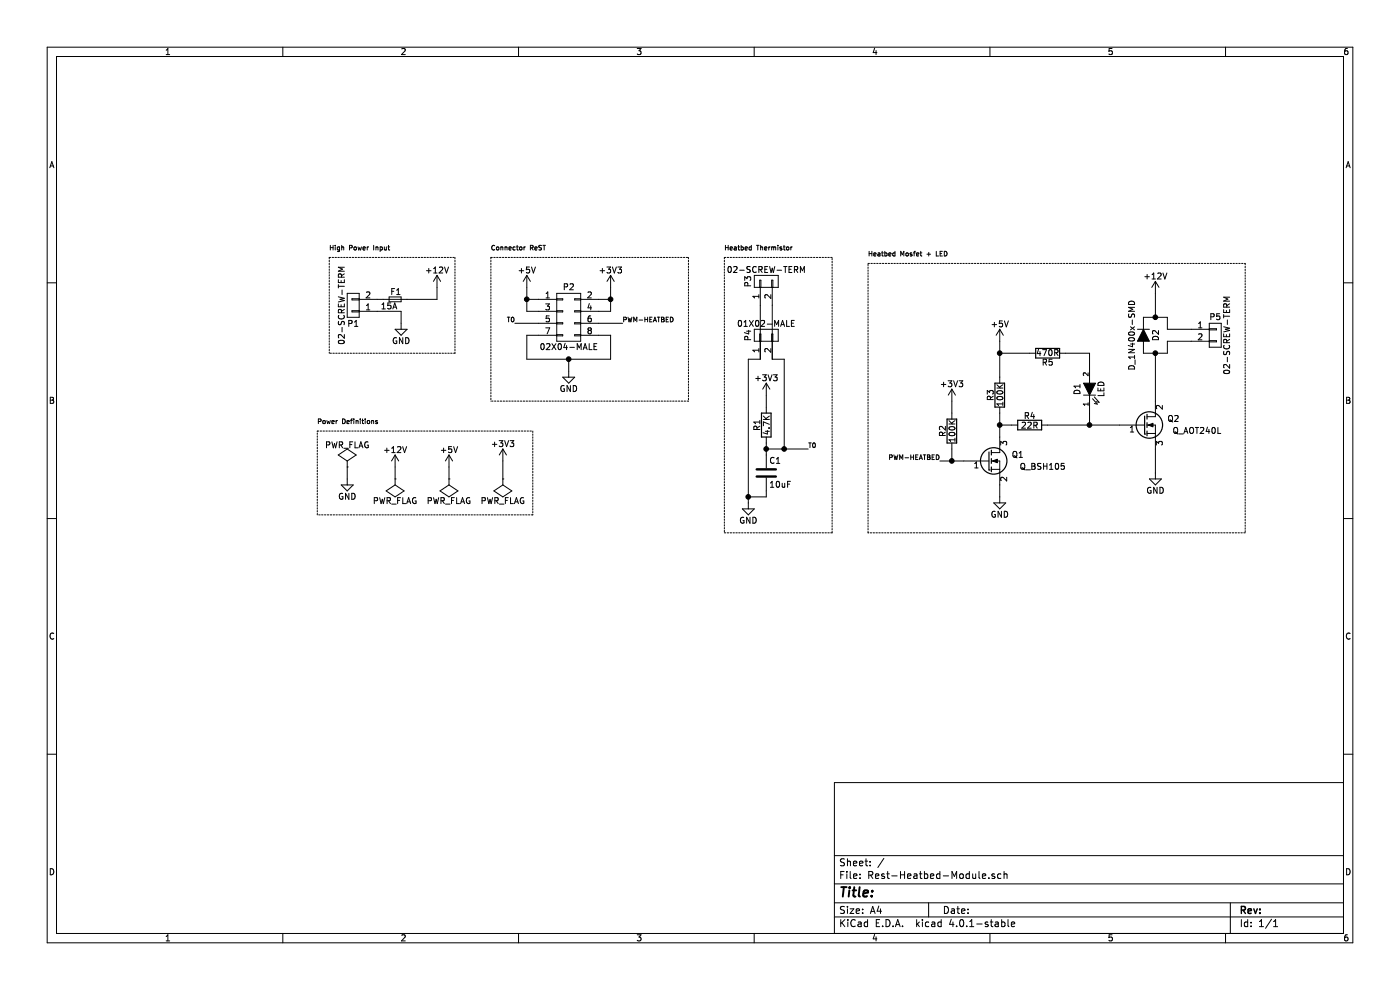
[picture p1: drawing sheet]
EESchema Schematic File Version 2
LIBS:power
LIBS:device
LIBS:transistors
LIBS:conn
LIBS:linear
LIBS:regul
LIBS:74xx
LIBS:cmos4000
LIBS:adc-dac
LIBS:memory
LIBS:xilinx
LIBS:microcontrollers
LIBS:dsp
LIBS:microchip
LIBS:analog_switches
LIBS:motorola
LIBS:texas
LIBS:intel
LIBS:audio
LIBS:interface
LIBS:digital-audio
LIBS:philips
LIBS:display
LIBS:cypress
LIBS:siliconi
LIBS:opto
LIBS:atmel
LIBS:contrib
LIBS:valves
LIBS:74xgxx
LIBS:ac-dc
LIBS:actel
LIBS:Altera
LIBS:analog_devices
LIBS:brooktre
LIBS:cmos_ieee
LIBS:dc-dc
LIBS:diode
LIBS:dp_devices
LIBS:elec-unifil
LIBS:ESD_Protection
LIBS:ftdi
LIBS:gennum
LIBS:graphic
LIBS:hc11
LIBS:ir
LIBS:Lattice
LIBS:logo
LIBS:maxim
LIBS:microchip_dspic33dsc
LIBS:microchip_pic10mcu
LIBS:microchip_pic12mcu
LIBS:microchip_pic16mcu
LIBS:microchip_pic18mcu
LIBS:microchip_pic32mcu
LIBS:motor_drivers
LIBS:msp430
LIBS:nordicsemi
LIBS:nxp_armmcu
LIBS:ok-74logic
LIBS:ok-con-generic
LIBS:ok-diodes
LIBS:ok-generic
LIBS:ok-ic-analog
LIBS:ok-ic-atmel
LIBS:ok-ic-com
LIBS:ok-ic-memory
LIBS:ok-ic-power
LIBS:ok-ic-special
LIBS:ok-ic-stm32
LIBS:ok-jacks
LIBS:ok-opto
LIBS:ok-power
LIBS:ok-relay
LIBS:ok-switches
LIBS:ok-transformers
LIBS:ok-transistors
LIBS:onsemi
LIBS:Oscillators
LIBS:pololu_a4988
LIBS:Power_Management
LIBS:powerint
LIBS:pspice
LIBS:references
LIBS:relays
LIBS:rfcom
LIBS:sensors
LIBS:silabs
LIBS:stm8
LIBS:stm32
LIBS:supertex
LIBS:switches
LIBS:transf
LIBS:ttl_ieee
LIBS:video
LIBS:Xicor
LIBS:Zilog
LIBS:Rest-Heatbed-Module-cache
EELAYER 25 0
EELAYER END
$Descr A4 11693 8268
encoding utf-8
Sheet 1 1
Title ""
Date ""
Rev ""
Comp ""
Comment1 ""
Comment2 ""
Comment3 ""
Comment4 ""
$EndDescr
$Comp
L Q_NMOS_GDS Q2
U 1 1
P 9550 3550
F 0 "Q2" H 9850 3600 50  0000 R CNN
F 1 "Q_AOT240L" H 10200 3500 50  0000 R CNN
F 2 "TO_SOT_Packages_THT:TO-220_Neutral123_Vertical_LargePads" H 9750 3650 50  0001 C CNN
F 3 "" H 9550 3550 50  0000 C CNN
	1    9550 3550
	1    0    0    -1  
$EndComp
$Comp
L CONN_01X02 P5
U 1 1
P 10150 2800
F 0 "P5" H 10150 2950 50  0000 C CNN
F 1 "02-SCREW-TERM" V 10250 2800 50  0000 C CNN
F 2 "5mm-pitch-terminal:mkds_1,5-2" H 10150 2800 50  0001 C CNN
F 3 "" H 10150 2800 50  0000 C CNN
	1    10150 2800
	1    0    0    1   
$EndComp
$Comp
L +12V #PWR01
U 1 1
P 9650 2450
F 0 "#PWR01" H 9650 2300 50  0001 C CNN
F 1 "+12V" H 9650 2590 50  0000 C CNN
F 2 "" H 9650 2450 50  0000 C CNN
F 3 "" H 9650 2450 50  0000 C CNN
	1    9650 2450
	1    0    0    -1  
$EndComp
$Comp
L GND #PWR02
U 1 1
P 6250 4200
F 0 "#PWR02" H 6250 3950 50  0001 C CNN
F 1 "GND" H 6250 4050 50  0000 C CNN
F 2 "" H 6250 4200 50  0000 C CNN
F 3 "" H 6250 4200 50  0000 C CNN
	1    6250 4200
	1    0    0    -1  
$EndComp
$Comp
L CONN_02X04 P2
U 1 1
P 4750 2650
F 0 "P2" H 4750 2900 50  0000 C CNN
F 1 "02X04-MALE" H 4750 2400 50  0000 C CNN
F 2 "Pin_Headers:Pin_Header_Angled_2x04" H 4750 1450 50  0001 C CNN
F 3 "" H 4750 1450 50  0000 C CNN
	1    4750 2650
	1    0    0    -1  
$EndComp
$Comp
L Q_NMOS_GSD Q1
U 1 1
P 8250 3850
F 0 "Q1" H 8550 3900 50  0000 R CNN
F 1 "Q_BSH105" H 8900 3800 50  0000 R CNN
F 2 "TO_SOT_Packages_SMD:SOT-23" H 8450 3950 50  0001 C CNN
F 3 "" H 8250 3850 50  0000 C CNN
	1    8250 3850
	1    0    0    -1  
$EndComp
$Comp
L D D2
U 1 1
P 9550 2800
F 0 "D2" H 9550 2900 50  0000 C CNN
F 1 "D_1N400x-SMD" H 9550 2700 50  0000 C CNN
F 2 "DO-214AC(SMA):DO-214AC(SMA)" H 9550 2800 50  0001 C CNN
F 3 "" H 9550 2800 50  0000 C CNN
	1    9550 2800
	0    1    1    0   
$EndComp
$Comp
L R R4
U 1 1
P 8600 3550
F 0 "R4" V 8680 3550 50  0000 C CNN
F 1 "22R" V 8600 3550 50  0000 C CNN
F 2 "ok-smd-generic:1206" V 8530 3550 50  0001 C CNN
F 3 "" H 8600 3550 50  0000 C CNN
	1    8600 3550
	0    -1   -1   0   
$EndComp
$Comp
L CONN_01X02 P1
U 1 1
P 2950 2550
F 0 "P1" H 2950 2700 50  0000 C CNN
F 1 "02-SCREW-TERM" V 3050 2550 50  0000 C CNN
F 2 "5mm-pitch-terminal:mkds_1,5-2" H 2950 2550 50  0001 C CNN
F 3 "" H 2950 2550 50  0000 C CNN
	1    2950 2550
	-1   0    0    1   
$EndComp
$Comp
L +12V #PWR03
U 1 1
P 3650 2400
F 0 "#PWR03" H 3650 2250 50  0001 C CNN
F 1 "+12V" H 3650 2540 50  0000 C CNN
F 2 "" H 3650 2400 50  0000 C CNN
F 3 "" H 3650 2400 50  0000 C CNN
	1    3650 2400
	1    0    0    -1  
$EndComp
$Comp
L GND #PWR04
U 1 1
P 3350 2700
F 0 "#PWR04" H 3350 2450 50  0001 C CNN
F 1 "GND" H 3350 2550 50  0000 C CNN
F 2 "" H 3350 2700 50  0000 C CNN
F 3 "" H 3350 2700 50  0000 C CNN
	1    3350 2700
	1    0    0    -1  
$EndComp
$Comp
L +5V #PWR05
U 1 1
P 4400 2400
F 0 "#PWR05" H 4400 2250 50  0001 C CNN
F 1 "+5V" H 4400 2540 50  0000 C CNN
F 2 "" H 4400 2400 50  0000 C CNN
F 3 "" H 4400 2400 50  0000 C CNN
	1    4400 2400
	1    0    0    -1  
$EndComp
$Comp
L +3V3 #PWR06
U 1 1
P 5100 2400
F 0 "#PWR06" H 5100 2250 50  0001 C CNN
F 1 "+3V3" H 5100 2540 50  0000 C CNN
F 2 "" H 5100 2400 50  0000 C CNN
F 3 "" H 5100 2400 50  0000 C CNN
	1    5100 2400
	1    0    0    -1  
$EndComp
$Comp
L GND #PWR07
U 1 1
P 4750 3100
F 0 "#PWR07" H 4750 2850 50  0001 C CNN
F 1 "GND" H 4750 2950 50  0000 C CNN
F 2 "" H 4750 3100 50  0000 C CNN
F 3 "" H 4750 3100 50  0000 C CNN
	1    4750 3100
	1    0    0    -1  
$EndComp
$Comp
L CONN_01X02 P3
U 1 1
P 6400 2350
F 0 "P3" H 6400 2500 50  0000 C CNN
F 1 "02-SCREW-TERM" V 6500 2350 50  0000 C CNN
F 2 "2:mpt_0,5%2f2-2,54" H 6400 2350 50  0001 C CNN
F 3 "" H 6400 2350 50  0000 C CNN
	1    6400 2350
	0    -1   -1   0   
$EndComp
$Comp
L CONN_01X02 P4
U 1 1
P 6400 2800
F 0 "P4" H 6400 2950 50  0000 C CNN
F 1 "01X02-MALE" V 6500 2800 50  0000 C CNN
F 2 "Pin_Headers:Pin_Header_Straight_1x02" H 6400 2800 50  0001 C CNN
F 3 "" H 6400 2800 50  0000 C CNN
	1    6400 2800
	0    -1   -1   0   
$EndComp
$Comp
L C C1
U 1 1
P 6400 3950
F 0 "C1" H 6425 4050 50  0000 L CNN
F 1 "10uF" H 6425 3850 50  0000 L CNN
F 2 "ok-smd-generic:1206" H 6438 3800 50  0001 C CNN
F 3 "" H 6400 3950 50  0000 C CNN
	1    6400 3950
	1    0    0    -1  
$EndComp
$Comp
L +3V3 #PWR08
U 1 1
P 6400 3300
F 0 "#PWR08" H 6400 3150 50  0001 C CNN
F 1 "+3V3" H 6400 3440 50  0000 C CNN
F 2 "" H 6400 3300 50  0000 C CNN
F 3 "" H 6400 3300 50  0000 C CNN
	1    6400 3300
	1    0    0    -1  
$EndComp
$Comp
L GND #PWR09
U 1 1
P 9650 3950
F 0 "#PWR09" H 9650 3700 50  0001 C CNN
F 1 "GND" H 9650 3800 50  0000 C CNN
F 2 "" H 9650 3950 50  0000 C CNN
F 3 "" H 9650 3950 50  0000 C CNN
	1    9650 3950
	1    0    0    -1  
$EndComp
$Comp
L R R1
U 1 1
P 6400 3550
F 0 "R1" V 6480 3550 50  0000 C CNN
F 1 "4.7K" V 6400 3550 50  0000 C CNN
F 2 "ok-smd-generic:1206" V 6330 3550 50  0001 C CNN
F 3 "" H 6400 3550 50  0000 C CNN
	1    6400 3550
	-1   0    0    1   
$EndComp
$Comp
L +3V3 #PWR010
U 1 1
P 7950 3350
F 0 "#PWR010" H 7950 3200 50  0001 C CNN
F 1 "+3V3" H 7950 3490 50  0000 C CNN
F 2 "" H 7950 3350 50  0000 C CNN
F 3 "" H 7950 3350 50  0000 C CNN
	1    7950 3350
	1    0    0    -1  
$EndComp
$Comp
L +5V #PWR011
U 1 1
P 8350 2850
F 0 "#PWR011" H 8350 2700 50  0001 C CNN
F 1 "+5V" H 8350 2990 50  0000 C CNN
F 2 "" H 8350 2850 50  0000 C CNN
F 3 "" H 8350 2850 50  0000 C CNN
	1    8350 2850
	1    0    0    -1  
$EndComp
$Comp
L R R2
U 1 1
P 7950 3600
F 0 "R2" V 8030 3600 50  0000 C CNN
F 1 "100K" V 7950 3600 50  0000 C CNN
F 2 "ok-smd-generic:1206" V 7880 3600 50  0001 C CNN
F 3 "" H 7950 3600 50  0000 C CNN
	1    7950 3600
	-1   0    0    1   
$EndComp
$Comp
L GND #PWR012
U 1 1
P 8350 4150
F 0 "#PWR012" H 8350 3900 50  0001 C CNN
F 1 "GND" H 8350 4000 50  0000 C CNN
F 2 "" H 8350 4150 50  0000 C CNN
F 3 "" H 8350 4150 50  0000 C CNN
	1    8350 4150
	1    0    0    -1  
$EndComp
$Comp
L R R3
U 1 1
P 8350 3300
F 0 "R3" V 8430 3300 50  0000 C CNN
F 1 "100K" V 8350 3300 50  0000 C CNN
F 2 "ok-smd-generic:1206" V 8280 3300 50  0001 C CNN
F 3 "" H 8350 3300 50  0000 C CNN
	1    8350 3300
	-1   0    0    1   
$EndComp
$Comp
L F_Small F1
U 1 1
P 3300 2500
F 0 "F1" H 3260 2560 50  0000 L CNN
F 1 "15A" H 3180 2440 50  0000 L CNN
F 2 "ReST-Librar:JEF-703C" H 3300 2500 50  0001 C CNN
F 3 "" H 3300 2500 50  0000 C CNN
	1    3300 2500
	1    0    0    -1  
$EndComp
$Comp
L R R5
U 1 1
P 8750 2950
F 0 "R5" V 8830 2950 50  0000 C CNN
F 1 "470R" V 8750 2950 50  0000 C CNN
F 2 "ok-smd-generic:1206" V 8680 2950 50  0001 C CNN
F 3 "" H 8750 2950 50  0000 C CNN
	1    8750 2950
	0    1    1    0   
$EndComp
$Comp
L LED D1
U 1 1
P 9100 3250
F 0 "D1" H 9100 3350 50  0000 C CNN
F 1 "LED" H 9100 3150 50  0000 C CNN
F 2 "LEDs:LED_1206" H 9100 3250 50  0001 C CNN
F 3 "" H 9100 3250 50  0000 C CNN
	1    9100 3250
	0    -1   -1   0   
$EndComp
Text Notes 7250 2150 0    39   ~ 0
Heatbed Mosfet + LED\n
Text Notes 6050 2100 0    39   ~ 0
Heatbed Thermistor
Text Label 6750 3750 0    39   ~ 0
T0
Wire Wire Line
	3150 2600 3350 2600
Wire Wire Line
	3350 2600 3350 2700
Wire Wire Line
	4400 2400 4400 2600
Wire Wire Line
	4400 2500 4500 2500
Wire Wire Line
	5100 2400 5100 2600
Wire Wire Line
	5100 2500 5000 2500
Wire Wire Line
	4500 2800 4400 2800
Wire Wire Line
	4400 2800 4400 3000
Wire Wire Line
	4400 3000 5100 3000
Wire Wire Line
	5100 3000 5100 2800
Wire Wire Line
	5100 2800 5000 2800
Wire Wire Line
	4750 3000 4750 3100
Connection ~ 4750 3000
Wire Wire Line
	4300 2700 4500 2700
Wire Wire Line
	5200 2700 5000 2700
Wire Wire Line
	4400 2600 4500 2600
Connection ~ 4400 2500
Wire Wire Line
	5100 2600 5000 2600
Connection ~ 5100 2500
Wire Wire Line
	6350 3000 6350 2550
Wire Wire Line
	6450 2550 6450 3000
Wire Wire Line
	6400 3400 6400 3300
Wire Wire Line
	6550 3000 6550 3750
Wire Wire Line
	6400 3750 6750 3750
Wire Wire Line
	6400 3700 6400 3800
Connection ~ 6400 3750
Wire Wire Line
	6400 4100 6400 4150
Wire Wire Line
	6400 4150 6250 4150
Wire Wire Line
	6250 3000 6250 4200
Wire Wire Line
	6450 3000 6550 3000
Wire Wire Line
	6250 3000 6350 3000
Connection ~ 6250 4150
Connection ~ 6550 3750
Wire Wire Line
	7850 3850 8050 3850
Wire Wire Line
	7950 3850 7950 3750
Connection ~ 7950 3850
Wire Wire Line
	7950 3450 7950 3350
Wire Wire Line
	8350 4150 8350 4050
Wire Wire Line
	8350 3450 8350 3650
Wire Wire Line
	8350 2850 8350 3150
Wire Wire Line
	8450 3550 8350 3550
Connection ~ 8350 3550
Wire Wire Line
	8750 3550 9350 3550
Wire Wire Line
	9650 3950 9650 3750
Connection ~ 9100 3550
Wire Wire Line
	3150 2500 3200 2500
Wire Wire Line
	3400 2500 3650 2500
Wire Wire Line
	3650 2500 3650 2400
Wire Wire Line
	9650 2950 9650 3350
Wire Wire Line
	9950 2750 9750 2750
Wire Wire Line
	9750 2650 9750 2750
Wire Wire Line
	9550 2650 9750 2650
Wire Wire Line
	9950 2850 9750 2850
Wire Wire Line
	9750 2950 9750 2850
Wire Wire Line
	9550 2950 9750 2950
Wire Wire Line
	9650 2450 9650 2650
Connection ~ 9650 2650
Connection ~ 9650 2950
Wire Wire Line
	9100 3550 9100 3450
Wire Wire Line
	9100 3050 9100 2950
Wire Wire Line
	9100 2950 8900 2950
Wire Wire Line
	8600 2950 8350 2950
Connection ~ 8350 2950
Wire Notes Line
	4100 2150 4100 3350
Wire Notes Line
	4100 2150 5750 2150
Wire Notes Line
	5750 2150 5750 3350
Wire Notes Line
	5750 3350 4100 3350
Wire Notes Line
	2750 2150 2750 2950
Wire Notes Line
	2750 2150 3800 2150
Wire Notes Line
	3800 2150 3800 2950
Wire Notes Line
	3800 2950 2750 2950
Wire Notes Line
	6050 2150 6050 4450
Wire Notes Line
	6050 4450 6950 4450
Wire Notes Line
	6950 4450 6950 2150
Wire Notes Line
	6950 2150 6050 2150
Wire Notes Line
	7250 2200 10400 2200
Wire Notes Line
	10400 2200 10400 4450
Wire Notes Line
	10400 4450 7250 4450
Wire Notes Line
	7250 4450 7250 2200
Text Label 7850 3850 2    39   ~ 0
PWM-HEATBED
Text Label 5200 2700 0    39   ~ 0
PWM-HEATBED
Text Label 4300 2700 2    39   ~ 0
T0
$Comp
L +12V #PWR013
U 1 1
P 3300 3900
F 0 "#PWR013" H 3300 3750 50  0001 C CNN
F 1 "+12V" H 3300 4040 50  0000 C CNN
F 2 "" H 3300 3900 50  0000 C CNN
F 3 "" H 3300 3900 50  0000 C CNN
	1    3300 3900
	1    0    0    -1  
$EndComp
$Comp
L GND #PWR014
U 1 1
P 2900 4000
F 0 "#PWR014" H 2900 3750 50  0001 C CNN
F 1 "GND" H 2900 3850 50  0000 C CNN
F 2 "" H 2900 4000 50  0000 C CNN
F 3 "" H 2900 4000 50  0000 C CNN
	1    2900 4000
	1    0    0    -1  
$EndComp
$Comp
L +5V #PWR015
U 1 1
P 3750 3900
F 0 "#PWR015" H 3750 3750 50  0001 C CNN
F 1 "+5V" H 3750 4040 50  0000 C CNN
F 2 "" H 3750 3900 50  0000 C CNN
F 3 "" H 3750 3900 50  0000 C CNN
	1    3750 3900
	1    0    0    -1  
$EndComp
$Comp
L +3V3 #PWR016
U 1 1
P 4200 3850
F 0 "#PWR016" H 4200 3700 50  0001 C CNN
F 1 "+3V3" H 4200 3990 50  0000 C CNN
F 2 "" H 4200 3850 50  0000 C CNN
F 3 "" H 4200 3850 50  0000 C CNN
	1    4200 3850
	1    0    0    -1  
$EndComp
$Comp
L PWR_FLAG #FLG017
U 1 1
P 4200 4000
F 0 "#FLG017" H 4200 4095 50  0001 C CNN
F 1 "PWR_FLAG" H 4200 4180 50  0000 C CNN
F 2 "" H 4200 4000 50  0000 C CNN
F 3 "" H 4200 4000 50  0000 C CNN
	1    4200 4000
	-1   0    0    1   
$EndComp
$Comp
L PWR_FLAG #FLG018
U 1 1
P 3750 4000
F 0 "#FLG018" H 3750 4095 50  0001 C CNN
F 1 "PWR_FLAG" H 3750 4180 50  0000 C CNN
F 2 "" H 3750 4000 50  0000 C CNN
F 3 "" H 3750 4000 50  0000 C CNN
	1    3750 4000
	-1   0    0    1   
$EndComp
$Comp
L PWR_FLAG #FLG019
U 1 1
P 3300 4000
F 0 "#FLG019" H 3300 4095 50  0001 C CNN
F 1 "PWR_FLAG" H 3300 4180 50  0000 C CNN
F 2 "" H 3300 4000 50  0000 C CNN
F 3 "" H 3300 4000 50  0000 C CNN
	1    3300 4000
	-1   0    0    1   
$EndComp
$Comp
L PWR_FLAG #FLG020
U 1 1
P 2900 3900
F 0 "#FLG020" H 2900 3995 50  0001 C CNN
F 1 "PWR_FLAG" H 2900 4080 50  0000 C CNN
F 2 "" H 2900 3900 50  0000 C CNN
F 3 "" H 2900 3900 50  0000 C CNN
	1    2900 3900
	1    0    0    -1  
$EndComp
Wire Wire Line
	2900 4000 2900 3900
Wire Wire Line
	3300 4000 3300 3900
Wire Wire Line
	3750 4000 3750 3900
Wire Wire Line
	4200 4000 4200 3850
Wire Notes Line
	2650 3600 4450 3600
Wire Notes Line
	4450 3600 4450 4300
Wire Notes Line
	4450 4300 2650 4300
Wire Notes Line
	2650 4300 2650 3600
Text Notes 2750 2100 0    39   ~ 0
High Power Input
Text Notes 4100 2100 0    39   ~ 0
Connector ReST\n
Text Notes 2650 3550 0    39   ~ 0
Power Definitions
$EndSCHEMATC
